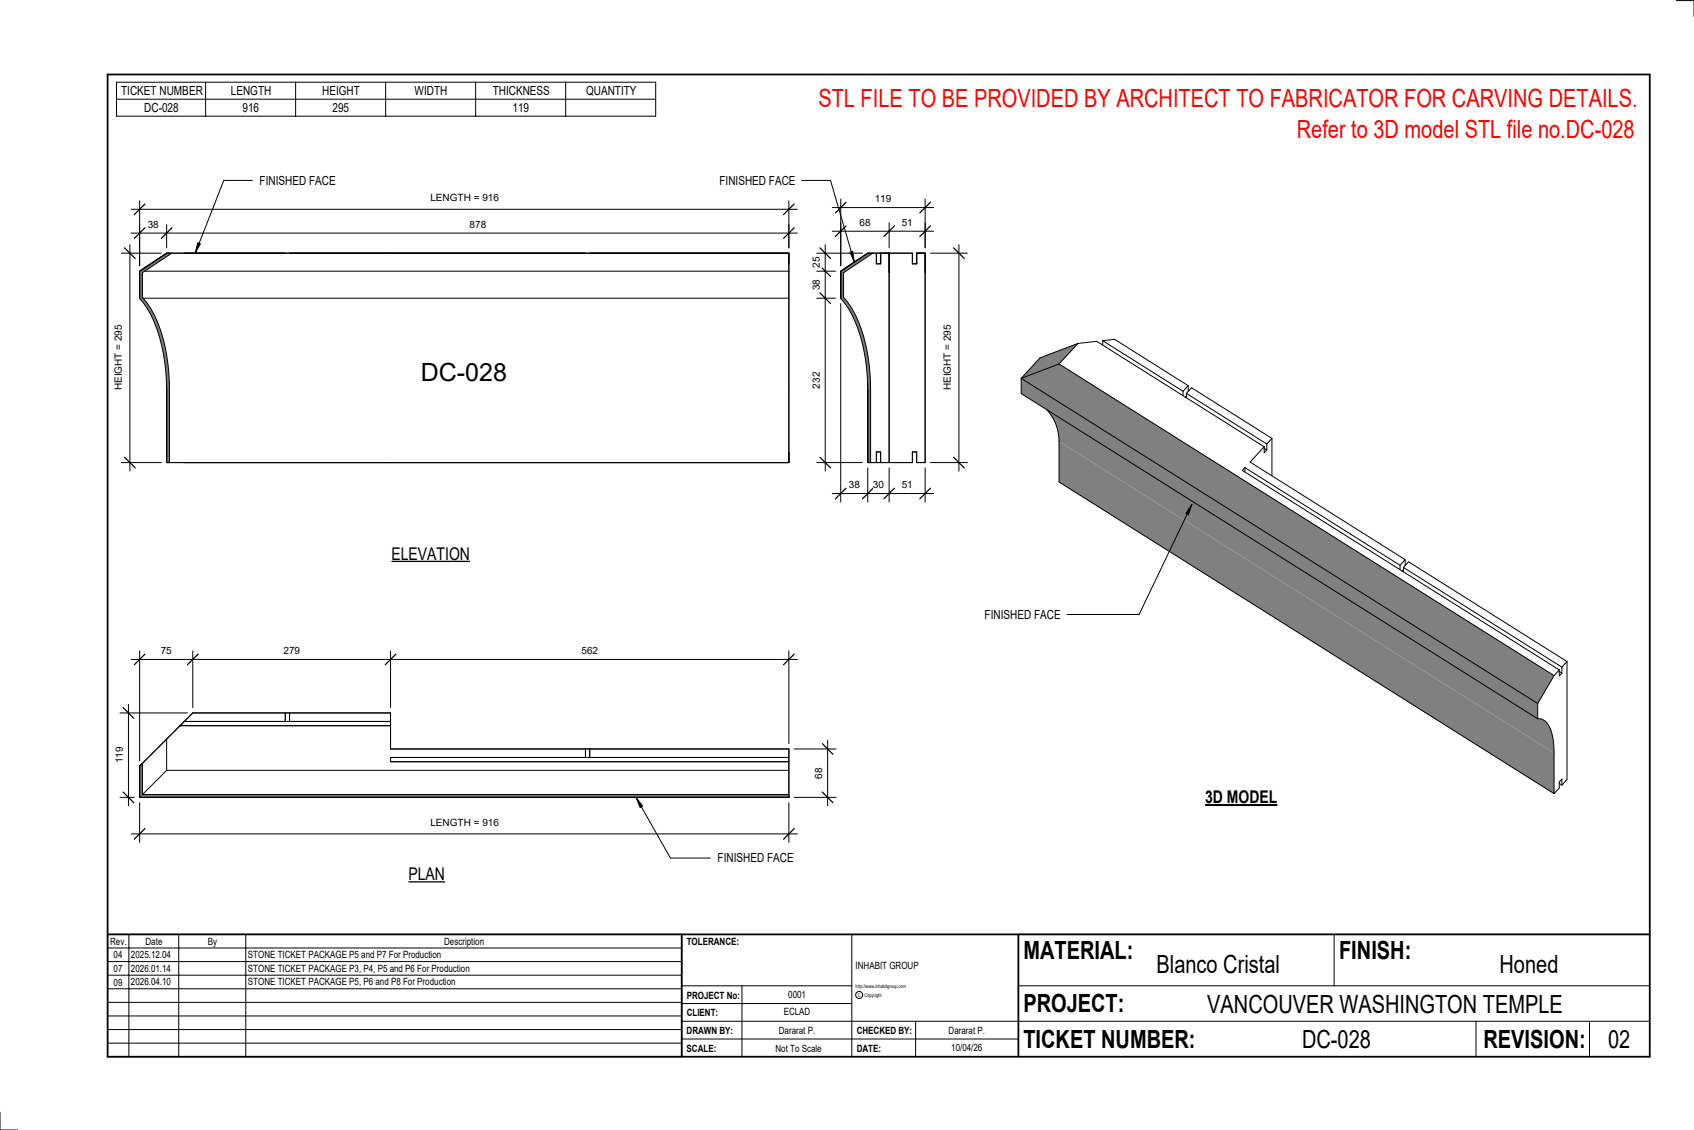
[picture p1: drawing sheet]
<svg xmlns="http://www.w3.org/2000/svg" width="914mm" height="610mm" viewBox="0 0 914 610" stroke-linecap="round" stroke-linejoin="round" font-family="sans-serif">
<path d="M454 146l14-9h3l-16 10v13a73 73 0 0 1 15 46v44h-2v-39a84 84 0 0 0-12-47l-2-3z" fill="#7c7c7c"/>
<path d="M471 137l-16 10v13a73 73 0 0 1 15 46v44M473 137v5h2v-5M480 137v113M454 146l14-9h24v5h3v-5h4v113h-4v-6h-3v6h-24v-39a84 84 0 0 0-12-47l-2-3zM468 207v4M473 250v-6h2v6" fill="none" stroke="#000" stroke-width=".54"/>
<path d="M75 146l15-9h3l-16 10v13a73 73 0 0 1 14 46v44h-1v-34a88 88 0 0 0-12-52l-3-3z" fill="#7c7c7c"/>
<path d="M93 137l-16 10v13a73 73 0 0 1 14 46v44M75 146l15-9h336v113h-336v-39a84 84 0 0 0-12-47l-3-3zM78 146h348M77 161h349v50M90 207v4" fill="none" stroke="#000" stroke-width=".54"/>
<path d="M77 412v17h349v1h-351v-17z" fill="#7c7c7c"/>
<g fill="none" stroke="#000" stroke-width=".54">
<path d="M97 391l7-6h107v19h215v26M97 391l-22 22M97 391h114M99 389h112M154 385v4M156 385v4M75 413l15-14v17M75 413v17h351M77 412v17M90 416h336v14M90 416l-13 13M316 404v5"/>
<path d="M318 404v5M426 409h-215v2h215M77 429h349"/>
</g>
<g fill="#808080">
<path d="M551 204l21-8 267 168-9 16z"/>
<path d="M551 204l279 176v8l-279-176z"/>
<path d="M565 221l265 167a8 8 0 0 1 8 7l1 11-267-168a25 25 0 0 0-7-17z"/>
<path d="M572 238l267 168v22l-267-168z"/>
<path d="M561 193l21-8-10 11-21 8z"/>
</g>
<g fill="none" stroke="#000" stroke-width=".54">
<path d="M449 125h55M454 120v23M480 120v14M499 120v14M572 196l267 168M572 196l-21 8M582 185l-21 8-10 11M582 185l10-1 90 57M582 185l-10 11M595 184l7-1 39 25M595 184l44 27M595 184v2"/>
<path d="M551 204v8l279 176M551 204l279 176M639 211v2M640 212l44 28M640 212l3-3 44 27M640 212v3M640 214h.1M641 208v3M641 208l-2 3M565 221a25 25 0 0 1 7 17v22l267 168M684 240v3M687 236v21"/>
<path d="M687 236l-3 4M672 252l-1 2 171 107M672 252l84 53M672 252v3M682 241l-7 8 83 53M682 241v3l2-1M682 242l2 1M756 305v2M758 306l2-3 86 54M758 306l85 54M758 306v2M758 308h-1"/>
<path d="M758 302l-2 3M758 302v3M843 360v3M846 357v64l-3 3M846 357l-3 3M830 380v8M839 364l-9 16M842 361v4l1-2M842 361l-3 3M842 362l1 1M830 388a8 8 0 0 1 8 8l1 8v24M842 423l1 1"/>
<path d="M843 424v-4l-1 2v3l-3 3"/>
</g>
<path d="M457 122l-6 6M483 122l-6 6M502 122l-5 6" fill="none" stroke="#000" stroke-width=".67"/>
<g fill="#fff">
<path d="M464 117h6v6h-6z"/>
<path d="M487 117h6v6h-6z"/>
</g>
<path d="M449 112h55M454 107v36M499 107v27" fill="none" stroke="#000" stroke-width=".54"/>
<path d="M457 109l-6 6M502 109l-5 6" fill="none" stroke="#000" stroke-width=".67"/>
<path d="M472 104h9v6h-9z" fill="#fff"/>
<path d="M502 137h20M518 132v122M502 250h20" fill="none" stroke="#000" stroke-width=".54"/>
<path d="M515 134l5 5M515 247l5 5" fill="none" stroke="#000" stroke-width=".67"/>
<path d="M508 175h6v36h-6z" fill="#fff"/>
<path d="M441 137h25M445 132v122M441 146h10M441 161h10M441 250h25" fill="none" stroke="#000" stroke-width=".54"/>
<path d="M443 134l5 5M443 158l5 6M443 143l5 6M443 247l5 5" fill="none" stroke="#000" stroke-width=".67"/>
<g fill="#fff">
<path d="M438 138h6v6h-6z"/>
<path d="M438 150h6v7h-6z"/>
<path d="M438 201h6v9h-6z"/>
</g>
<path d="M454 164v107M468 252v19M480 252v19M499 252v19M449 266h55" fill="none" stroke="#000" stroke-width=".54"/>
<path d="M457 263l-6 6M471 263l-5 6M483 263l-6 6M502 263l-5 6" fill="none" stroke="#000" stroke-width=".67"/>
<g fill="#fff">
<path d="M458 258h6v7h-6z"/>
<path d="M471 258h6v7h-6z"/>
<path d="M487 258h6v7h-6z"/>
<path d="M227 193h47v15h-47z"/>
</g>
<path d="M71 113h359M75 108v35M426 108v26" fill="none" stroke="#000" stroke-width=".54"/>
<path d="M78 110l-6 6M429 110l-6 6" fill="none" stroke="#000" stroke-width=".67"/>
<path d="M232 104h38v6h-38z" fill="#fff"/>
<path d="M66 137h21M70 132v122M66 250h21" fill="none" stroke="#000" stroke-width=".54"/>
<path d="M67 134l6 5M67 247l6 5" fill="none" stroke="#000" stroke-width=".67"/>
<path d="M61 175h6v36h-6z" fill="#fff"/>
<path d="M71 126h359M75 121v22M90 121v13M426 121v13" fill="none" stroke="#000" stroke-width=".54"/>
<path d="M78 123l-6 6M93 123l-6 6M429 123l-6 6" fill="none" stroke="#000" stroke-width=".67"/>
<g fill="#fff">
<path d="M80 118h6v6h-6z"/>
<path d="M253 118h10v6h-10z"/>
</g>
<path d="M65 385h36M69 380v55M65 430h7" fill="none" stroke="#000" stroke-width=".54"/>
<path d="M66 382l6 5M66 427l6 6" fill="none" stroke="#000" stroke-width=".67"/>
<path d="M61 403h7v9h-7z" fill="#fff"/>
<path d="M71 356h359M75 351v59M104 351v31M211 351v31M426 351v50" fill="none" stroke="#000" stroke-width=".54"/>
<path d="M78 353l-6 6M107 353l-6 6M214 353l-6 6M429 353l-6 6" fill="none" stroke="#000" stroke-width=".67"/>
<g fill="#fff">
<path d="M87 348h6v6h-6z"/>
<path d="M153 348h9v6h-9z"/>
<path d="M314 348h9v6h-9z"/>
</g>
<path d="M75 433v21M426 433v21M71 450h359" fill="none" stroke="#000" stroke-width=".54"/>
<path d="M78 447l-6 6M429 447l-6 6" fill="none" stroke="#000" stroke-width=".67"/>
<path d="M232 441h38v6h-38z" fill="#fff"/>
<path d="M447 399v36M429 404h22M429 430h22" fill="none" stroke="#000" stroke-width=".54"/>
<path d="M444 401l6 6M444 427l6 6" fill="none" stroke="#000" stroke-width=".67"/>
<path d="M439 414h6v6h-6z" fill="#fff"/>
<g fill="none" stroke="#000" stroke-width=".54">
<path d="M905 0h9v9M460 504v66M720 504v28M891 504h-341v37M368 532h92M401 532v38M550 532h341M368 551h523M368 541h92M494 551v19M797 551v19M858 551v19"/>
<path d="M368 561h182M0 600v10h10"/>
<circle cx="464" cy="537" r="1.9"/>
</g>
<path d="M58 40h833v530h-833zM58 504h833M368 504v66M550 504v66" fill="none" stroke="#000" stroke-width=".96"/>
<g fill="#fff">
<path d="M652 534h192v15h-192z"/>
<path d="M513 562h17v6h-17z"/>
<path d="M425 533h10v6h-10z"/>
<path d="M423 543h15v6h-15z"/>
<path d="M420 553h20v6h-20z"/>
<path d="M624 513h68v15h-68z"/>
<path d="M809 513h33v15h-33z"/>
<path d="M512 553h20v6h-20z"/>
<path d="M703 553h37v15h-37z"/>
<path d="M442 45h443v16h-443z"/>
<path d="M868 553h12v15h-12z"/>
<path d="M61 512h5v6h-5z"/>
<path d="M61 520h5v6h-5z"/>
<path d="M61 527h5v6h-5z"/>
</g>
<g fill="none" stroke="#000" stroke-width=".54">
<path d="M63 44h291v19h-291zM63 54h291M111 44v19M160 44v19M208 44v19M257 44v19M305 44v19M58 504h310v66h-310zM58 519h310M58 511h310M70 504v66M96 504v66"/>
<path d="M133 504v66M58 533h310M58 526h310M58 555h310M58 548h310M58 541h310M58 563h310"/>
</g>
<g fill="#fff">
<path d="M700 62h184v15h-184z"/>
<path d="M211 293h43v11h-43z"/>
</g>
<path d="M211 303h43" fill="none" stroke="#000" stroke-width=".69" stroke-linecap="butt"/>
<path d="M220 466h20v11h-20z" fill="#fff"/>
<path d="M220 476h20" fill="none" stroke="#000" stroke-width=".69" stroke-linecap="butt"/>
<path d="M650 424h40v12h-40z" fill="#fff"/>
<path d="M650 434h40" fill="none" stroke="#000" stroke-width="1.1" stroke-linecap="butt"/>
<path d="M107 131l1 1-3 5z" fill="#000"/>
<path d="M136 97h-15l-16 40M107 131l1 1-3 5z" fill="none" stroke="#000" stroke-width=".54"/>
<path d="M140 94h41v7h-41z" fill="#fff"/>
<path d="M433 97h15l13 44M459 136h1l1 5z" fill="none" stroke="#000" stroke-width=".54"/>
<path d="M459 136h1l1 5z" fill="#000"/>
<path d="M388 94h41v7h-41z" fill="#fff"/>
<path d="M343 430l4 5-1 1z" fill="#000"/>
<path d="M343 430l4 5-1 1zM343 430l19 33h21" fill="none" stroke="#000" stroke-width=".54"/>
<path d="M387 459h41v8h-41z" fill="#fff"/>
<path d="M643 272l-1 6-2-1zM643 272l-28 60h-39" fill="none" stroke="#000" stroke-width=".54"/>
<path d="M643 272l-1 6-2-1z" fill="#000"/>
<path d="M531 328h41v7h-41z" fill="#fff"/>
<g font-size="13.5" fill="#f00">
<text x="442" y="58">STL FILE TO BE PROVIDED BY ARCHITECT TO FABRICATOR FOR CARVING DETAILS.</text>
<text x="700" y="75">Refer to 3D model STL file no.DC-028</text>
</g>
<g font-size="13.5">
<text x="227" y="205">DC-028</text>
<text x="552" y="517">MATERIAL:</text>
<text x="723" y="517">FINISH:</text>
<text x="624" y="525">Blanco Cristal</text>
<text x="809" y="525">Honed</text>
<text x="552" y="546">PROJECT:</text>
<text x="652" y="546">VANCOUVER WASHINGTON TEMPLE</text>
<text x="552" y="565">TICKET NUMBER:</text>
<text x="703" y="565">DC-028</text>
<text x="801" y="565">REVISION:</text>
<text x="868" y="565">02</text>
</g>
<g font-size="9.4">
<text x="211" y="302">ELEVATION</text>
<text x="650" y="433">3D MODEL</text>
<text x="220" y="475">PLAN</text>
</g>
<g font-size="6.7">
<text x="65" y="51">TICKET NUMBER</text>
<text x="125" y="51">LENGTH</text>
<text x="174" y="51">HEIGHT</text>
<text x="224" y="51">WIDTH</text>
<text x="266" y="51">THICKNESS</text>
<text x="316" y="51">QUANTITY</text>
<text x="78" y="60">DC-028</text>
<text x="131" y="60">916</text>
<text x="179" y="60">295</text>
<text x="277" y="60">119</text>
<text x="140" y="100">FINISHED FACE</text>
<text x="388" y="100">FINISHED FACE</text>
<text x="531" y="334">FINISHED FACE</text>
<text x="387" y="465">FINISHED FACE</text>
</g>
<g font-size="5.4">
<text x="232" y="108">LENGTH = 916</text>
<text x="472" y="109">119</text>
<text x="80" y="123">38</text>
<text x="253" y="123">878</text>
<text x="464" y="122">68</text>
<text x="487" y="122">51</text>
<text x="442" y="144" transform="rotate(-90 442 144)">25</text>
<text x="442" y="157" transform="rotate(-90 442 157)">38</text>
<text x="442" y="210" transform="rotate(-90 442 210)">232</text>
<text x="66" y="211" transform="rotate(-90 66 211)">HEIGHT = 295</text>
<text x="513" y="211" transform="rotate(-90 513 211)">HEIGHT = 295</text>
<text x="458" y="263">38</text>
<text x="471" y="263">30</text>
<text x="487" y="263">51</text>
<text x="87" y="353">75</text>
<text x="153" y="353">279</text>
<text x="314" y="353">562</text>
<text x="66" y="412" transform="rotate(-90 66 412)">119</text>
<text x="444" y="420" transform="rotate(-90 444 420)">68</text>
<text x="232" y="445">LENGTH = 916</text>
<text x="59" y="510">Rev.</text>
<text x="79" y="510">Date</text>
<text x="112" y="510">By</text>
<text x="240" y="510">Description</text>
<text x="371" y="510">TOLERANCE:</text>
<text x="61" y="517">04</text>
<text x="71" y="517">2025.12.04</text>
<text x="134" y="517">STONE TICKET PACKAGE P5 and P7 For Production</text>
<text x="61" y="525">07</text>
<text x="71" y="524">2026.01.14</text>
<text x="134" y="524">STONE TICKET PACKAGE P3, P4, P5 and P6 For Production</text>
<text x="462" y="523">INHABIT GROUP</text>
<text x="61" y="532">09</text>
<text x="71" y="532">2026.04.10</text>
<text x="134" y="532">STONE TICKET PACKAGE P5, P6 and P8 For Production</text>
<text x="371" y="539">PROJECT No:</text>
<text x="425" y="538">0001</text>
<text x="371" y="548">CLIENT:</text>
<text x="423" y="548">ECLAD</text>
<text x="371" y="558">DRAWN BY:</text>
<text x="420" y="558">Dararat P.</text>
<text x="462" y="558">CHECKED BY:</text>
<text x="512" y="558">Dararat P.</text>
<text x="371" y="567">SCALE:</text>
<text x="419" y="567">Not To Scale</text>
<text x="462" y="567">DATE:</text>
<text x="513" y="567">10/04/26</text>
</g>
<g font-size="2.7">
<text x="462" y="533">http://www.inhabitgroup.com</text>
<text x="463" y="538">C</text>
<text x="467" y="538">Copyright</text>
</g>
</svg>
